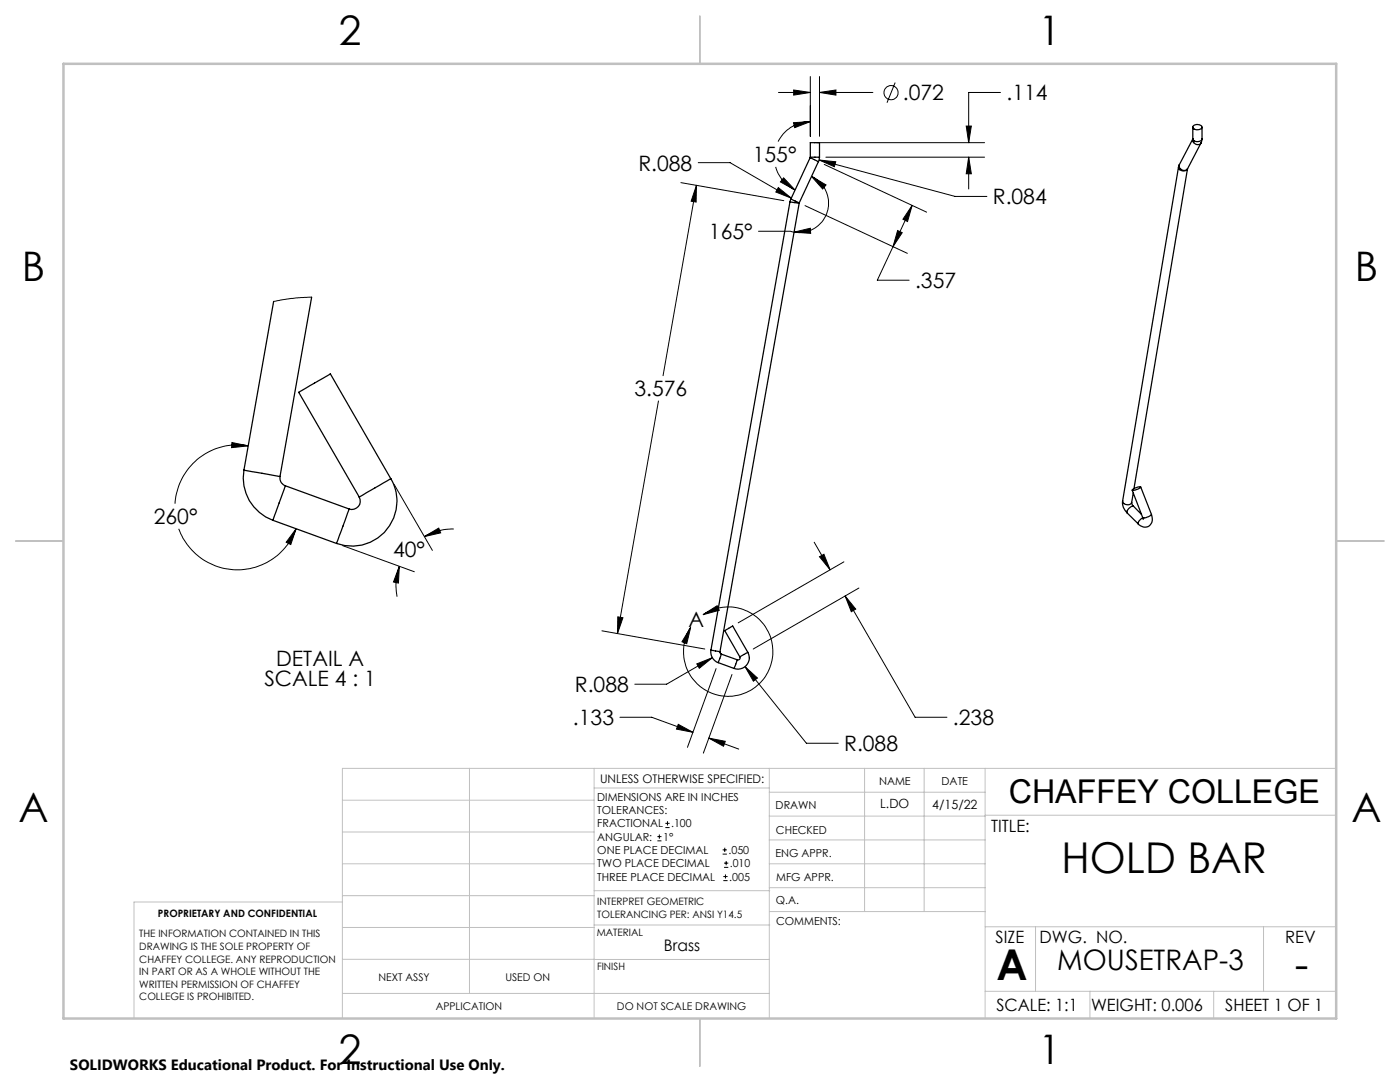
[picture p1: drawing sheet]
<svg xmlns="http://www.w3.org/2000/svg" width="279mm" height="216mm" viewBox="0 0 279 216" stroke-linecap="round" stroke-linejoin="round" font-family="sans-serif">
<g fill="none" stroke="#000" stroke-width=".2">
<path d="M155.4 18.5h6.3M158.4 18l3.3 .5-3.3 .5zM161.7 15.3v11.9M163.5 18.5l3.3-.5v1zM163.5 15.3v11.9M163.5 18.5h10.7M178.6 16.5l-1.6 4M199.7 18.5h-6.4v10M135.9 36.4l20.5 3.6M139 37l-.1 3.3-1-.2zM139 37l-6.7 38M139.3 32.5h6.4l12.2 7"/>
<path d="M154.8 33.3a7.4 7.4 0 0 0 3.9 4.6M155.3 37.4l2.6 2.1-3.1-1.2zM156.4 35.5l2.3 2.4-2.9-1.6zM158.4 24.5l3.3-.2-3.1 1.2zM161.7 24.3a7.3 7.3 0 0 0-6.4 4M162 35.2l2.9 1.7-.7 .8zM162 35.2a5.9 5.9 0 0 1 3.1 7.1 5.9 5.9 0 0 1-6.6 4M163 28.5h33.5M163.5 31.9l3.3 .4-.3 1zM163.5 31.9l27.1 7.3h6.4M164.5 32.8l20.4 9.5M164.8 31.4h31.7"/>
<path d="M192.8 25.2h1.1l-.6 3.3zM193.3 31.4l.6 3.3h-1.1zM193.3 31.4v6.3M62.2 59.3l-4.1 .2-3.5 .6M151.4 46.1h6.3l.8 .2M158.5 46.3l3.2-.8 .1 1.1zM160.7 41l20.4 9.6M178.2 49.2l-3.1 6.7h6.3M179.1 46l1 .4-1.9 2.8zM182 41l-.9 3.2-.9-.5zM182 41l-3.8 8.2M46.3 88.3l3.2 .7-3.3 .3z"/>
<path d="M49.5 89a12.4 12.4 0 0 0-14.6 11.5M78.6 96.6l7.7 13.2M131.4 80l-8.2 46.4M35.7 105.5a12.5 12.5 0 0 0 11.7 8.2 12.5 12.5 0 0 0 11.7-8.2M59.1 105.5l-1.1 3.2-.9-.5zM68.4 108.9l14.3 5.2M79.7 113l-.2 3.3-1-.2zM79.7 113a11.6 11.6 0 0 0-.5 6.1M84.7 107.1l2.9-1.7 .3 .9zM90.6 105.6a11.1 11.1 0 0 0-5.9 1.5M162.5 108.2l3.2 5.5M163.5 111.1l.9-.5 1.3 3.1z"/>
<path d="M168.4 112.1l-21.1 12.2M168.7 118.9l2.1 2.6-.9 .6zM168.7 118.9l13.9 24.2h6.4M171.4 117.3l-21.1 12.2M120.1 125.9l20.6 3.6M123.3 123.1l1 .2-1.1 3.1zM137.8 125.2l-.7 3.2-1-.3zM139.1 132.5l3.1-1.3-2.6 2.1zM140.3 122.7a8.9 8.9 0 0 1 13.8 5.5 8.9 8.9 0 0 1-10.4 10.6 8.9 8.9 0 0 1-5.9-13.6M140.3 122.7l2.8-1.8 .4 .9zM142.2 131.2l-9.2 5.3h-6.3M142.9 133.4l-5.7 15.7"/>
<path d="M146.1 134.6l-5.7 15.7M148.7 133l2.5 2.3-.8 .6zM148.7 133l12.2 15.3h6.4M123.7 143.1h6.4l8.2 3M135.4 144.5l2.9 1.6-3.3-.6zM141.5 147.3l3.2 .6-.3 1zM141.5 147.3l5.9 2.2M131.2 167.8h.8M131.2 166.9h.8M131.6 166.5v.9M132.8 165.1h.8M132.8 164.3h.8"/>
<path d="M133.2 163.9v.8M144.2 170.4h.9M144.2 169.6h.9M144.4 175.7h.8M144.4 174.9h.8M144.5 173.1h.8M144.5 172.2h.8M144.6 169.2v.8M144.8 174.5v.8M144.9 171.8v.8"/>
<circle cx="177.8" cy="18.5" r="1.41"/>
</g>
<g fill="none" stroke="#c0c0c0" stroke-width=".2">
<path d="M68.3 159.7h50.3M93.7 153.3v44.9M118.6 153.3v49.9M118.6 157.2h34.9M153.5 153.3v49.9M153.5 158.1h43.1M172.5 153.3v28.6M184.4 153.3v28.6M196.6 153.3v49.9M266.7 153.3h-198.4v49.9M68.3 178.7h50.3M68.3 172.4h50.3"/>
<path d="M68.3 166h50.3M68.3 180h-41.6v23.2M118.6 177.7h35M153.5 167.6h43.1M153.5 162.8h43.1M153.5 172.4h43.1M153.5 177.1h43.1M196.6 162.7h70.1M68.3 198.2h85.2M68.3 191.4l85.2 .1M68.3 185.1h50.3M118.6 184.6h35"/>
<path d="M153.6 181.9h43M196.6 197.8h70.1M196.6 184.9h70.1M206.7 184.9v12.9M217.5 197.8v5.4M242.2 197.8v5.4M252.2 184.9v12.9"/>
</g>
<path d="M139.7 3.2v9.5M3.1 107.9h9.6M266.7 107.9h9.5M139.7 203.2v9.6" fill="none" stroke="#c0c0c0" stroke-width=".25"/>
<path d="M12.7 12.7h254v190.5h-254z" fill="none" stroke="#c0c0c0" stroke-width=".5"/>
<g fill="#000">
<path d="M163.5 18.5l3.3-.5v1zM158.4 18l3.3 .5-3.3 .5zM163.5 31.9l3 1.4 .3-1zM182 41l-.9 3.2-.9-.5zM179.1 46l1 .4-1.9 2.8zM192.8 25.2h1.1l-.6 3.3zM193.3 31.4l.6 3.3h-1.1zM139 37l-.1 3.3-1-.2zM123.3 123.1l1 .2-1.1 3.1zM135.4 144.5l2.9 1.6-3.3-.6zM141.5 147.3l3.2 .6-.3 1zM168.7 118.9l2.1 2.6-.9 .6zM163.5 111.1l.9-.5 1.3 3.1zM158.4 24.5l3.3-.2-3.1 1.2zM156.4 35.5l2.3 2.4-2.9-1.6zM158.5 46.3l3.2-.8 .1 1.1zM162 35.2l2.9 1.7-.7 .8zM148.7 133l1.7 2.9 .8-.6zM155.3 37.4l-.5 .9 3.1 1.2zM139.1 132.5l.5 .8 2.6-2.1zM59.1 105.5l-1.1 3.2-.9-.5zM46.3 88.3l3.2 .7-3.3 .3zM84.7 107.1l2.9-1.7 .3 .9zM79.7 113l-.2 3.3-1-.2z"/>
<path d="M137.8 125.2l-.7 3.2-1-.3zM140.3 122.7l2.8-1.8 .4 .9z"/>
</g>
<g fill="none" stroke="#000" stroke-width=".25">
<path d="M157.8 39.7l-.1 .6M157.8 39.7l1.7 .8M161.7 31.5l1.6 .7M161.7 31.5l-3.9 8.2M161.7 31.4v.1M161.7 31.4v-2.9h1.8v2.9M161.7 31.4h1.8M163.3 32.2l-3.8 8.3M163.5 31.4l-.2 .8M235.2 33.3a.99 .99 0 0 0 .8 .8 .99 .99 0 0 0 1-.4M235.2 33.3l-11.2 66.6M235.4 32.8l-.2 .5"/>
<path d="M235.4 32.8a.94 .94 0 0 0 .5 1.1 .94 .94 0 0 0 1.1-.2M237 33.7l-10.7 63.8M238.1 27.7a1.06 1.06 0 0 0 1.8 0M238.1 27.8a.95 .95 0 0 0 .5 .9 .95 .95 0 0 0 1.1-.2M238.1 25.4v2.4M238.1 27.7l-2.7 5.1M238.1 25.2a1.15 1.15 0 0 1 1.8 .2 1.06 1.06 0 0 1-1.8-.1zM239.7 28.5l-2.7 5.2M239.9 27.7l-.2 .8M239.9 25.4v2.3M62.2 59.3l-6.3 35.8M157.7 40.3l1.8 .3"/>
<path d="M157.7 40.3l-15.8 89.4M159.5 40.5v.1M159.5 40.6l-15.8 89.4M54.6 60.1l-5.9 33.7M48.7 93.8a9 9 0 0 0 5.8 10M48.7 93.8l7.2 1.3M55.9 95.1a1.88 1.88 0 0 0 1.1 1.8M57 96.9l-2.5 6.9M57 96.9l12.7 4.7M71.7 99.2a1.67 1.67 0 0 1-.2 1.9 1.67 1.67 0 0 1-1.8 .5M78 95.5a9 9 0 0 1-.9 10.3 9 9 0 0 1-9.9 2.6M78 95.5l-12.1-20.9-6.3 3.7 12.1 20.9"/>
<path d="M78 95.5l-6.3 3.7M224 99.9a2.72 2.72 0 0 0 .9 2.4M224 99.9a.99 .99 0 0 0 .8 .8 .99 .99 0 0 0 1-.4M226 97.8l1-.6h.6a1.96 1.96 0 0 1-1.6 .6zM226 97.8l2.1 5.5M226.2 98.4l-.4 1.9M227.6 97.2l2.2 5.5M54.5 103.8l12.7 4.6M69.7 101.6l-2.5 6.8M224.9 102.3l2.3 2.2M225.8 100.3l.4 .7M226.2 101a1.47 1.47 0 0 0-1.3 1.3"/>
<path d="M226.2 101l1.6 1.6M228.1 103.3v.3M228.1 103.3a1.64 1.64 0 0 0-1 1.2h.1M229.8 102.7a1.61 1.61 0 0 1-.1 1.8 1.61 1.61 0 0 1-1.8 .6l-.7-.6M229.8 102.7l-.2 .2a2.07 2.07 0 0 1-1.5 .4M141.9 129.7a2.29 2.29 0 0 0 1.4 2.5M141.9 129.7l1.8 .3M143.3 132.2l3.2 1.2M143.7 130v.3l.3 .2M144 130.5l-.7 1.7M144 130.5l3.1 1.2M147.1 131.7l-.6 1.7"/>
<path d="M147.6 131.1a.41 .41 0 0 1 0 .4 .41 .41 0 0 1-.5 .2M149.2 130.1a2.24 2.24 0 0 1-.2 2.6 2.24 2.24 0 0 1-2.5 .7M149.2 130.1l-3-5.2-1.6 .9 3 5.3M149.2 130.1l-1.6 1"/>
</g>
<g font-size="8.5">
<text x="211.9" y="174.2">HOLD BAR</text>
<text x="198.9" y="195.5">A</text>
<text x="258.4" y="195.4">-</text>
</g>
<g font-size="8.1">
<text x="67.6" y="8.9">2</text>
<text x="207.3" y="8.9">1</text>
<text x="4.4" y="56.2">B</text>
<text x="270.4" y="56.2">B</text>
<text x="3.7" y="164.1">A</text>
<text x="269.7" y="164.1">A</text>
<text x="67.6" y="212.4">2</text>
<text x="207.3" y="212.4">1</text>
</g>
<text font-size="6.5" x="201.3" y="160.2">CHAFFEY COLLEGE</text>
<text font-size="5.6" x="211" y="193.5">MOUSETRAP-3</text>
<g font-size="4.2">
<text x="180.2" y="20">.072</text>
<text x="200.9" y="20">.114</text>
<text x="127.4" y="34">R.088</text>
<text x="150.2" y="32.4">155°</text>
<text x="198.1" y="40.8">R.084</text>
<text x="141.5" y="47.7">165°</text>
<text x="182.6" y="57.5">.357</text>
<text x="126.6" y="79.1">3.576</text>
<text x="30.7" y="104.6">260°</text>
<text x="78.5" y="111.2">40°</text>
<text x="137.4" y="125">A</text>
<text x="52.8" y="137">SCALE 4 : 1</text>
<text x="55.1" y="132.8">DETAIL A</text>
<text x="114.7" y="138.1">R.088</text>
<text x="114.3" y="144.7">.133</text>
<text x="168.5" y="149.9">R.088</text>
<text x="190.2" y="144.7">.238</text>
</g>
<g font-size="3.4">
<text x="197.8" y="166">TITLE:</text>
<text x="198.7" y="188.1">SIZE</text>
<text x="207.5" y="188.1">DWG. NO.</text>
<text x="256.5" y="188.2">REV</text>
<text x="198.8" y="201.7">SCALE: 1:1</text>
<text x="217.7" y="201.8">WEIGHT: 0.006</text>
<text x="244.5" y="201.7">SHEET 1 OF 1</text>
</g>
<text font-size="3.2" x="132.5" y="189.8">Brass</text>
<text font-size="3" x="14" y="213.5">SOLIDWORKS Educational Product. For Instructional Use Only.</text>
<g font-size="2.5">
<text x="175.7" y="161.3">L.DO</text>
<text x="186.1" y="161.4">4/15/22</text>
</g>
<text font-size="2.4" x="119.8" y="156.2">UNLESS OTHERWISE SPECIFIED:</text>
<g font-size="2.2">
<text x="119.2" y="159.8">DIMENSIONS ARE IN INCHES</text>
<text x="154.8" y="161.4">DRAWN</text>
<text x="175.4" y="156.6">NAME</text>
<text x="187.9" y="156.7">DATE</text>
<text x="119.2" y="162.4">TOLERANCES:</text>
<text x="119.2" y="165.1">FRACTIONAL</text>
<text x="119.2" y="167.8">ANGULAR:</text>
<text x="132.3" y="167.8">1°</text>
<text x="133.9" y="165.1">.100</text>
<text x="154.9" y="166.3">CHECKED</text>
<text x="119.2" y="170.4">ONE PLACE DECIMAL</text>
<text x="119.2" y="173.1">TWO PLACE DECIMAL</text>
<text x="145.4" y="170.4">.050</text>
<text x="145.7" y="173.1">.010</text>
<text x="154.8" y="171">ENG APPR.</text>
<text x="119.2" y="175.7">THREE PLACE DECIMAL</text>
<text x="145.5" y="175.7">.005</text>
<text x="154.9" y="175.7">MFG APPR.</text>
<text x="154.9" y="180.4">Q.A.</text>
<text x="154.9" y="184.6">COMMENTS:</text>
</g>
<g font-size="2.1">
<text x="75.5" y="195.7">NEXT ASSY</text>
<text x="100.9" y="195.7">USED ON</text>
<text x="86.9" y="201.5">APPLICATION</text>
<text x="123.1" y="201.6">DO NOT SCALE DRAWING</text>
</g>
<g font-size="2">
<text x="31.5" y="182.9">PROPRIETARY AND CONFIDENTIAL</text>
<text x="119.2" y="180.6">INTERPRET GEOMETRIC</text>
<text x="119.2" y="183.1">TOLERANCING PER: ANSI Y14.5</text>
<text x="27.8" y="187">THE INFORMATION CONTAINED IN THIS</text>
<text x="27.8" y="189.5">DRAWING IS THE SOLE PROPERTY OF</text>
<text x="119.1" y="186.7">MATERIAL</text>
<text x="27.8" y="192.1">CHAFFEY COLLEGE. ANY REPRODUCTION</text>
<text x="27.8" y="194.6">IN PART OR AS A WHOLE WITHOUT THE</text>
<text x="27.8" y="197.1">WRITTEN PERMISSION OF CHAFFEY</text>
<text x="119.1" y="193.5">FINISH</text>
<text x="27.8" y="199.6">COLLEGE IS PROHIBITED.</text>
</g>
</svg>
